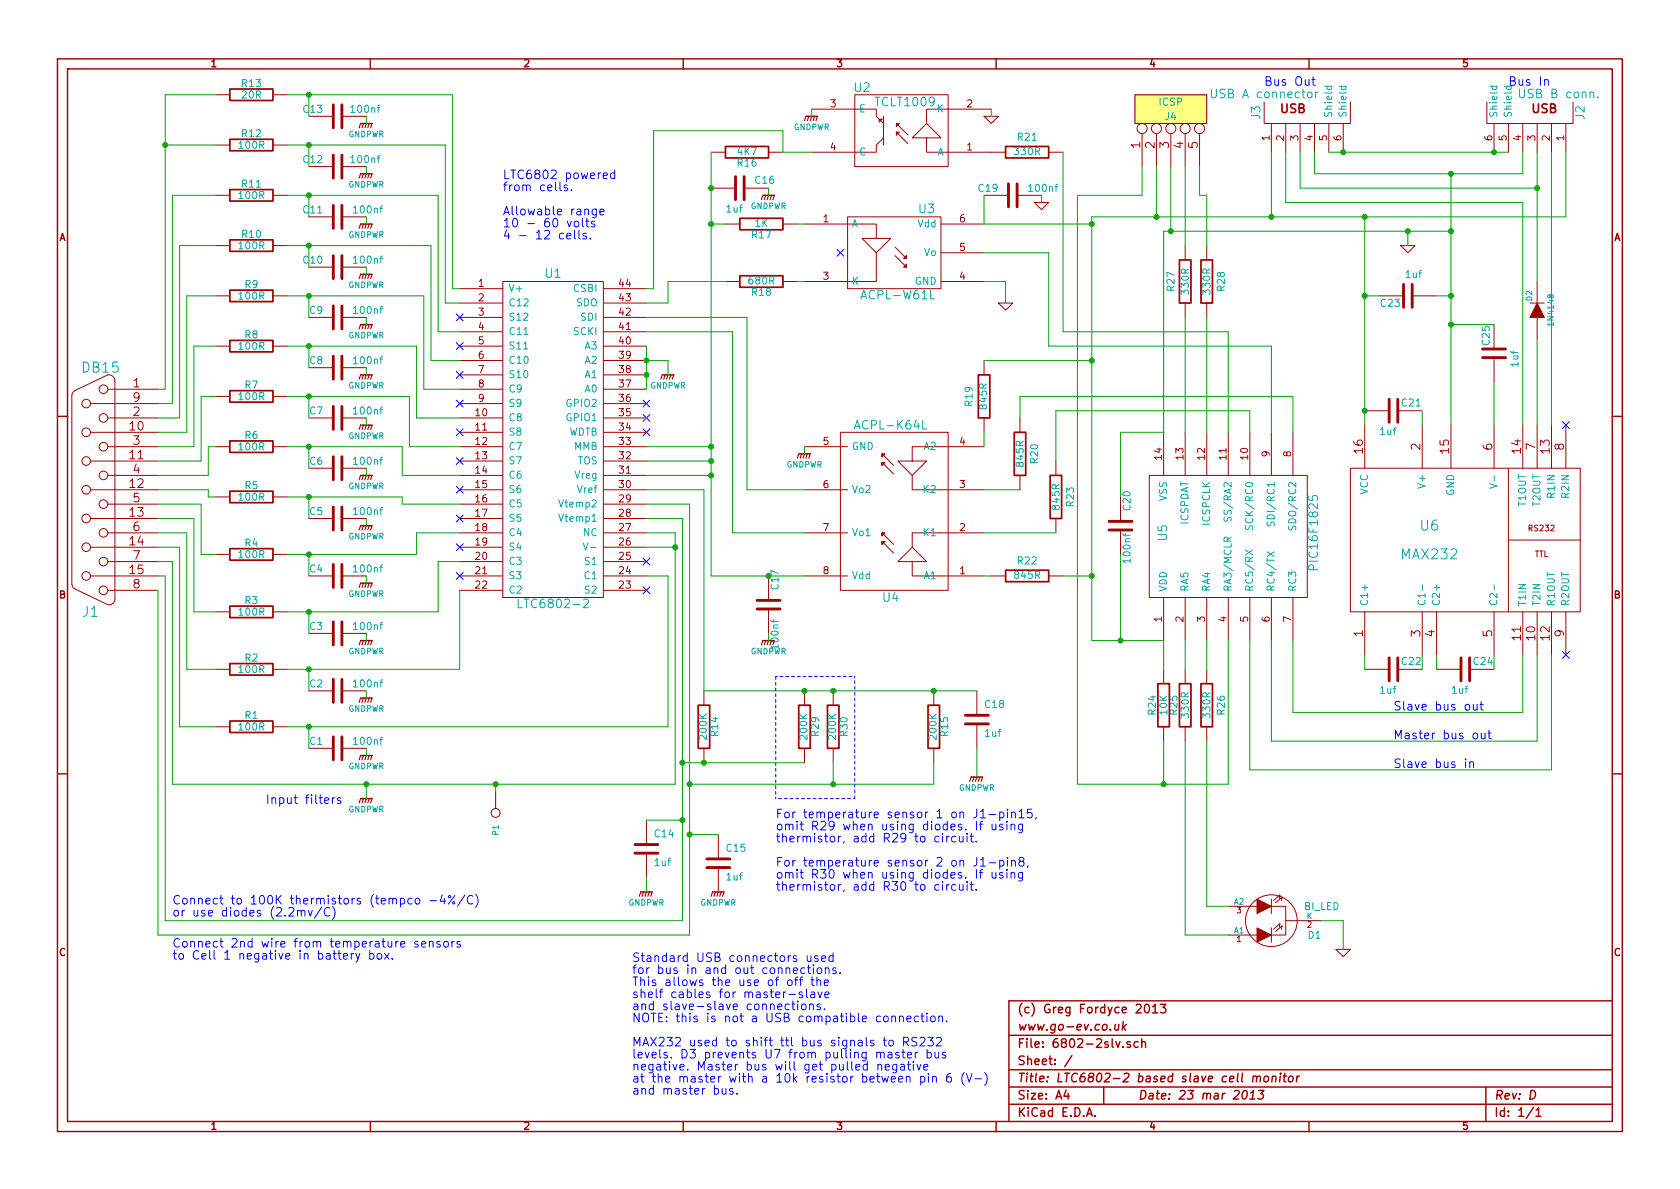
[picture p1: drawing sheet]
EESchema Schematic File Version 2  date 23/03/2013 20:33:18
LIBS:power
LIBS:device
LIBS:transistors
LIBS:conn
LIBS:linear
LIBS:regul
LIBS:74xx
LIBS:cmos4000
LIBS:adc-dac
LIBS:memory
LIBS:xilinx
LIBS:special
LIBS:microcontrollers
LIBS:dsp
LIBS:microchip
LIBS:analog_switches
LIBS:motorola
LIBS:texas
LIBS:intel
LIBS:audio
LIBS:interface
LIBS:digital-audio
LIBS:philips
LIBS:display
LIBS:cypress
LIBS:siliconi
LIBS:opto
LIBS:atmel
LIBS:contrib
LIBS:valves
LIBS:symbols
LIBS:6802-2slv-cache
EELAYER 27 0
EELAYER END
$Descr A4 11693 8268
encoding utf-8
Sheet 1 1
Title "LTC6802-2 based slave cell monitor"
Date "23 mar 2013"
Rev "D"
Comp "www.go-ev.co.uk"
Comment1 "(c) Greg Fordyce 2013"
Comment2 ""
Comment3 ""
Comment4 ""
$EndDescr
NoConn ~ 4500 3000
NoConn ~ 4500 2900
$Comp
L GNDPWR #PWR01
U 1 1
P 4650 2600
F 0 "#PWR01" H 4650 2650 40  0001 C CNN
F 1 "GNDPWR" H 4650 2520 40  0000 C CNN
F 2 "" H 4650 2600 60  0001 C CNN
F 3 "" H 4650 2600 60  0001 C CNN
	1    4650 2600
	1    0    0    -1  
$EndComp
$Comp
L LTC6802-2 U1
U 1 1
P 3850 3050
F 0 "U1" H 3850 4200 60  0000 C CNN
F 1 "LTC6802-2" H 3850 1900 60  0000 C CNN
F 2 "" H 3850 3050 60  0001 C CNN
F 3 "" H 3850 3050 60  0001 C CNN
	1    3850 3050
	1    0    0    -1  
$EndComp
$Comp
L R R12
U 1 1
P 1750 1000
F 0 "R12" V 1830 1000 50  0000 C CNN
F 1 "100R" V 1750 1000 50  0000 C CNN
F 2 "" H 1750 1000 60  0001 C CNN
F 3 "" H 1750 1000 60  0001 C CNN
	1    1750 1000
	0    -1   -1   0   
$EndComp
$Comp
L R R11
U 1 1
P 1750 1350
F 0 "R11" V 1830 1350 50  0000 C CNN
F 1 "100R" V 1750 1350 50  0000 C CNN
F 2 "" H 1750 1350 60  0001 C CNN
F 3 "" H 1750 1350 60  0001 C CNN
	1    1750 1350
	0    -1   -1   0   
$EndComp
$Comp
L R R10
U 1 1
P 1750 1700
F 0 "R10" V 1830 1700 50  0000 C CNN
F 1 "100R" V 1750 1700 50  0000 C CNN
F 2 "" H 1750 1700 60  0001 C CNN
F 3 "" H 1750 1700 60  0001 C CNN
	1    1750 1700
	0    -1   -1   0   
$EndComp
$Comp
L R R9
U 1 1
P 1750 2050
F 0 "R9" V 1830 2050 50  0000 C CNN
F 1 "100R" V 1750 2050 50  0000 C CNN
F 2 "" H 1750 2050 60  0001 C CNN
F 3 "" H 1750 2050 60  0001 C CNN
	1    1750 2050
	0    -1   -1   0   
$EndComp
$Comp
L R R8
U 1 1
P 1750 2400
F 0 "R8" V 1830 2400 50  0000 C CNN
F 1 "100R" V 1750 2400 50  0000 C CNN
F 2 "" H 1750 2400 60  0001 C CNN
F 3 "" H 1750 2400 60  0001 C CNN
	1    1750 2400
	0    -1   -1   0   
$EndComp
$Comp
L R R7
U 1 1
P 1750 2750
F 0 "R7" V 1830 2750 50  0000 C CNN
F 1 "100R" V 1750 2750 50  0000 C CNN
F 2 "" H 1750 2750 60  0001 C CNN
F 3 "" H 1750 2750 60  0001 C CNN
	1    1750 2750
	0    -1   -1   0   
$EndComp
$Comp
L R R6
U 1 1
P 1750 3100
F 0 "R6" V 1830 3100 50  0000 C CNN
F 1 "100R" V 1750 3100 50  0000 C CNN
F 2 "" H 1750 3100 60  0001 C CNN
F 3 "" H 1750 3100 60  0001 C CNN
	1    1750 3100
	0    -1   -1   0   
$EndComp
$Comp
L R R5
U 1 1
P 1750 3450
F 0 "R5" V 1830 3450 50  0000 C CNN
F 1 "100R" V 1750 3450 50  0000 C CNN
F 2 "" H 1750 3450 60  0001 C CNN
F 3 "" H 1750 3450 60  0001 C CNN
	1    1750 3450
	0    -1   -1   0   
$EndComp
$Comp
L R R4
U 1 1
P 1750 3850
F 0 "R4" V 1830 3850 50  0000 C CNN
F 1 "100R" V 1750 3850 50  0000 C CNN
F 2 "" H 1750 3850 60  0001 C CNN
F 3 "" H 1750 3850 60  0001 C CNN
	1    1750 3850
	0    -1   -1   0   
$EndComp
$Comp
L R R3
U 1 1
P 1750 4250
F 0 "R3" V 1830 4250 50  0000 C CNN
F 1 "100R" V 1750 4250 50  0000 C CNN
F 2 "" H 1750 4250 60  0001 C CNN
F 3 "" H 1750 4250 60  0001 C CNN
	1    1750 4250
	0    -1   -1   0   
$EndComp
$Comp
L R R2
U 1 1
P 1750 4650
F 0 "R2" V 1830 4650 50  0000 C CNN
F 1 "100R" V 1750 4650 50  0000 C CNN
F 2 "" H 1750 4650 60  0001 C CNN
F 3 "" H 1750 4650 60  0001 C CNN
	1    1750 4650
	0    -1   -1   0   
$EndComp
$Comp
L R R1
U 1 1
P 1750 5050
F 0 "R1" V 1830 5050 50  0000 C CNN
F 1 "100R" V 1750 5050 50  0000 C CNN
F 2 "" H 1750 5050 60  0001 C CNN
F 3 "" H 1750 5050 60  0001 C CNN
	1    1750 5050
	0    -1   -1   0   
$EndComp
$Comp
L C C11
U 1 1
P 2350 1500
F 0 "C11" V 2400 1600 50  0000 L CNN
F 1 "100nf" V 2400 1400 50  0000 R CNN
F 2 "" H 2350 1500 60  0001 C CNN
F 3 "" H 2350 1500 60  0001 C CNN
	1    2350 1500
	0    -1   -1   0   
$EndComp
$Comp
L C C10
U 1 1
P 2350 1850
F 0 "C10" V 2400 1950 50  0000 L CNN
F 1 "100nf" V 2400 1750 50  0000 R CNN
F 2 "" H 2350 1850 60  0001 C CNN
F 3 "" H 2350 1850 60  0001 C CNN
	1    2350 1850
	0    -1   -1   0   
$EndComp
$Comp
L C C9
U 1 1
P 2350 2200
F 0 "C9" V 2400 2300 50  0000 L CNN
F 1 "100nf" V 2400 2100 50  0000 R CNN
F 2 "" H 2350 2200 60  0001 C CNN
F 3 "" H 2350 2200 60  0001 C CNN
	1    2350 2200
	0    -1   -1   0   
$EndComp
$Comp
L C C8
U 1 1
P 2350 2550
F 0 "C8" V 2400 2650 50  0000 L CNN
F 1 "100nf" V 2400 2450 50  0000 R CNN
F 2 "" H 2350 2550 60  0001 C CNN
F 3 "" H 2350 2550 60  0001 C CNN
	1    2350 2550
	0    -1   -1   0   
$EndComp
$Comp
L C C7
U 1 1
P 2350 2900
F 0 "C7" V 2400 3000 50  0000 L CNN
F 1 "100nf" V 2400 2800 50  0000 R CNN
F 2 "" H 2350 2900 60  0001 C CNN
F 3 "" H 2350 2900 60  0001 C CNN
	1    2350 2900
	0    -1   -1   0   
$EndComp
$Comp
L C C6
U 1 1
P 2350 3250
F 0 "C6" V 2400 3350 50  0000 L CNN
F 1 "100nf" V 2400 3150 50  0000 R CNN
F 2 "" H 2350 3250 60  0001 C CNN
F 3 "" H 2350 3250 60  0001 C CNN
	1    2350 3250
	0    -1   -1   0   
$EndComp
$Comp
L C C5
U 1 1
P 2350 3600
F 0 "C5" V 2400 3700 50  0000 L CNN
F 1 "100nf" V 2400 3500 50  0000 R CNN
F 2 "" H 2350 3600 60  0001 C CNN
F 3 "" H 2350 3600 60  0001 C CNN
	1    2350 3600
	0    -1   -1   0   
$EndComp
$Comp
L C C4
U 1 1
P 2350 4000
F 0 "C4" V 2400 4100 50  0000 L CNN
F 1 "100nf" V 2400 3900 50  0000 R CNN
F 2 "" H 2350 4000 60  0001 C CNN
F 3 "" H 2350 4000 60  0001 C CNN
	1    2350 4000
	0    -1   -1   0   
$EndComp
$Comp
L C C3
U 1 1
P 2350 4400
F 0 "C3" V 2400 4500 50  0000 L CNN
F 1 "100nf" V 2400 4300 50  0000 R CNN
F 2 "" H 2350 4400 60  0001 C CNN
F 3 "" H 2350 4400 60  0001 C CNN
	1    2350 4400
	0    -1   -1   0   
$EndComp
$Comp
L C C12
U 1 1
P 2350 1150
F 0 "C12" V 2400 1250 50  0000 L CNN
F 1 "100nf" V 2400 850 50  0000 L CNN
F 2 "" H 2350 1150 60  0001 C CNN
F 3 "" H 2350 1150 60  0001 C CNN
	1    2350 1150
	0    -1   -1   0   
$EndComp
$Comp
L C C2
U 1 1
P 2350 4800
F 0 "C2" V 2400 4900 50  0000 L CNN
F 1 "100nf" V 2400 4700 50  0000 R CNN
F 2 "" H 2350 4800 60  0001 C CNN
F 3 "" H 2350 4800 60  0001 C CNN
	1    2350 4800
	0    -1   -1   0   
$EndComp
$Comp
L C C1
U 1 1
P 2350 5200
F 0 "C1" V 2400 5300 50  0000 L CNN
F 1 "100nf" V 2400 5100 50  0000 R CNN
F 2 "" H 2350 5200 60  0001 C CNN
F 3 "" H 2350 5200 60  0001 C CNN
	1    2350 5200
	0    -1   -1   0   
$EndComp
$Comp
L GNDPWR #PWR02
U 1 1
P 2550 1550
F 0 "#PWR02" H 2550 1600 40  0001 C CNN
F 1 "GNDPWR" H 2550 1470 40  0000 C CNN
F 2 "" H 2550 1550 60  0001 C CNN
F 3 "" H 2550 1550 60  0001 C CNN
	1    2550 1550
	1    0    0    -1  
$EndComp
$Comp
L GNDPWR #PWR03
U 1 1
P 2550 1900
F 0 "#PWR03" H 2550 1950 40  0001 C CNN
F 1 "GNDPWR" H 2550 1820 40  0000 C CNN
F 2 "" H 2550 1900 60  0001 C CNN
F 3 "" H 2550 1900 60  0001 C CNN
	1    2550 1900
	1    0    0    -1  
$EndComp
$Comp
L GNDPWR #PWR04
U 1 1
P 2550 2250
F 0 "#PWR04" H 2550 2300 40  0001 C CNN
F 1 "GNDPWR" H 2550 2170 40  0000 C CNN
F 2 "" H 2550 2250 60  0001 C CNN
F 3 "" H 2550 2250 60  0001 C CNN
	1    2550 2250
	1    0    0    -1  
$EndComp
$Comp
L GNDPWR #PWR05
U 1 1
P 2550 2600
F 0 "#PWR05" H 2550 2650 40  0001 C CNN
F 1 "GNDPWR" H 2550 2520 40  0000 C CNN
F 2 "" H 2550 2600 60  0001 C CNN
F 3 "" H 2550 2600 60  0001 C CNN
	1    2550 2600
	1    0    0    -1  
$EndComp
$Comp
L GNDPWR #PWR06
U 1 1
P 2550 2950
F 0 "#PWR06" H 2550 3000 40  0001 C CNN
F 1 "GNDPWR" H 2550 2870 40  0000 C CNN
F 2 "" H 2550 2950 60  0001 C CNN
F 3 "" H 2550 2950 60  0001 C CNN
	1    2550 2950
	1    0    0    -1  
$EndComp
$Comp
L GNDPWR #PWR07
U 1 1
P 2550 3300
F 0 "#PWR07" H 2550 3350 40  0001 C CNN
F 1 "GNDPWR" H 2550 3220 40  0000 C CNN
F 2 "" H 2550 3300 60  0001 C CNN
F 3 "" H 2550 3300 60  0001 C CNN
	1    2550 3300
	1    0    0    -1  
$EndComp
$Comp
L GNDPWR #PWR08
U 1 1
P 2550 3650
F 0 "#PWR08" H 2550 3700 40  0001 C CNN
F 1 "GNDPWR" H 2550 3570 40  0000 C CNN
F 2 "" H 2550 3650 60  0001 C CNN
F 3 "" H 2550 3650 60  0001 C CNN
	1    2550 3650
	1    0    0    -1  
$EndComp
$Comp
L GNDPWR #PWR09
U 1 1
P 2550 4050
F 0 "#PWR09" H 2550 4100 40  0001 C CNN
F 1 "GNDPWR" H 2550 3970 40  0000 C CNN
F 2 "" H 2550 4050 60  0001 C CNN
F 3 "" H 2550 4050 60  0001 C CNN
	1    2550 4050
	1    0    0    -1  
$EndComp
$Comp
L GNDPWR #PWR010
U 1 1
P 2550 4450
F 0 "#PWR010" H 2550 4500 40  0001 C CNN
F 1 "GNDPWR" H 2550 4370 40  0000 C CNN
F 2 "" H 2550 4450 60  0001 C CNN
F 3 "" H 2550 4450 60  0001 C CNN
	1    2550 4450
	1    0    0    -1  
$EndComp
$Comp
L GNDPWR #PWR011
U 1 1
P 2550 4850
F 0 "#PWR011" H 2550 4900 40  0001 C CNN
F 1 "GNDPWR" H 2550 4770 40  0000 C CNN
F 2 "" H 2550 4850 60  0001 C CNN
F 3 "" H 2550 4850 60  0001 C CNN
	1    2550 4850
	1    0    0    -1  
$EndComp
$Comp
L GNDPWR #PWR012
U 1 1
P 2550 5250
F 0 "#PWR012" H 2550 5300 40  0001 C CNN
F 1 "GNDPWR" H 2550 5170 40  0000 C CNN
F 2 "" H 2550 5250 60  0001 C CNN
F 3 "" H 2550 5250 60  0001 C CNN
	1    2550 5250
	1    0    0    -1  
$EndComp
$Comp
L GNDPWR #PWR013
U 1 1
P 2550 5550
F 0 "#PWR013" H 2550 5600 40  0001 C CNN
F 1 "GNDPWR" H 2550 5470 40  0000 C CNN
F 2 "" H 2550 5550 60  0001 C CNN
F 3 "" H 2550 5550 60  0001 C CNN
	1    2550 5550
	1    0    0    -1  
$EndComp
$Comp
L OPTO-ISOLATOR U2
U 1 1
P 6250 850
F 0 "U2" H 6500 600 60  0000 C CNN
F 1 "TCLT1009" H 6200 700 60  0000 C CNN
F 2 "" H 6250 850 60  0001 C CNN
F 3 "" H 6250 850 60  0001 C CNN
	1    6250 850 
	-1   0    0    1   
$EndComp
$Comp
L CONN_5 J4
U 1 1
P 8150 750
F 0 "J4" V 8100 750 50  0000 C CNN
F 1 "ICSP" V 8200 750 50  0000 C CNN
F 2 "" H 8150 750 60  0001 C CNN
F 3 "" H 8150 750 60  0001 C CNN
	1    8150 750 
	0    -1   -1   0   
$EndComp
$Comp
L R R25
U 1 1
P 8250 4900
F 0 "R25" V 8330 4900 50  0000 C CNN
F 1 "330R" V 8250 4900 50  0000 C CNN
F 2 "" H 8250 4900 60  0001 C CNN
F 3 "" H 8250 4900 60  0001 C CNN
	1    8250 4900
	-1   0    0    1   
$EndComp
$Comp
L R R14
U 1 1
P 4900 5050
F 0 "R14" V 4980 5050 50  0000 C CNN
F 1 "200K" V 4900 5050 50  0000 C CNN
F 2 "" H 4900 5050 60  0001 C CNN
F 3 "" H 4900 5050 60  0001 C CNN
	1    4900 5050
	1    0    0    -1  
$EndComp
$Comp
L R R15
U 1 1
P 6500 5050
F 0 "R15" V 6580 5050 50  0000 C CNN
F 1 "200K" V 6500 5050 50  0000 C CNN
F 2 "" H 6500 5050 60  0001 C CNN
F 3 "" H 6500 5050 60  0001 C CNN
	1    6500 5050
	1    0    0    -1  
$EndComp
$Comp
L R R21
U 1 1
P 7150 1050
F 0 "R21" V 7050 1050 50  0000 C CNN
F 1 "330R" V 7150 1050 50  0000 C CNN
F 2 "" H 7150 1050 60  0001 C CNN
F 3 "" H 7150 1050 60  0001 C CNN
	1    7150 1050
	0    1    1    0   
$EndComp
$Comp
L R R17
U 1 1
P 5300 1550
F 0 "R17" V 5380 1550 50  0000 C CNN
F 1 "1K" V 5300 1550 50  0000 C CNN
F 2 "" H 5300 1550 60  0001 C CNN
F 3 "" H 5300 1550 60  0001 C CNN
	1    5300 1550
	0    1    1    0   
$EndComp
$Comp
L R R16
U 1 1
P 5200 1050
F 0 "R16" V 5280 1050 50  0000 C CNN
F 1 "4K7" V 5200 1050 50  0000 C CNN
F 2 "" H 5200 1050 60  0001 C CNN
F 3 "" H 5200 1050 60  0001 C CNN
	1    5200 1050
	0    1    1    0   
$EndComp
$Comp
L C C14
U 1 1
P 4500 5900
F 0 "C14" H 4550 6000 50  0000 L CNN
F 1 "1uf" H 4550 5800 50  0000 L CNN
F 2 "" H 4500 5900 60  0001 C CNN
F 3 "" H 4500 5900 60  0001 C CNN
	1    4500 5900
	1    0    0    -1  
$EndComp
$Comp
L C C18
U 1 1
P 6800 5000
F 0 "C18" H 6850 5100 50  0000 L CNN
F 1 "1uf" H 6850 4900 50  0000 L CNN
F 2 "" H 6800 5000 60  0001 C CNN
F 3 "" H 6800 5000 60  0001 C CNN
	1    6800 5000
	1    0    0    -1  
$EndComp
$Comp
L C C15
U 1 1
P 5000 6000
F 0 "C15" H 5050 6100 50  0000 L CNN
F 1 "1uf" H 5050 5900 50  0000 L CNN
F 2 "" H 5000 6000 60  0001 C CNN
F 3 "" H 5000 6000 60  0001 C CNN
	1    5000 6000
	1    0    0    -1  
$EndComp
$Comp
L C C20
U 1 1
P 7800 3650
F 0 "C20" V 7850 3750 50  0000 L CNN
F 1 "100nf" V 7850 3600 50  0000 R CNN
F 2 "" H 7800 3650 60  0001 C CNN
F 3 "" H 7800 3650 60  0001 C CNN
	1    7800 3650
	1    0    0    -1  
$EndComp
$Comp
L GNDPWR #PWR014
U 1 1
P 4500 6200
F 0 "#PWR014" H 4500 6250 40  0001 C CNN
F 1 "GNDPWR" H 4500 6120 40  0000 C CNN
F 2 "" H 4500 6200 60  0001 C CNN
F 3 "" H 4500 6200 60  0001 C CNN
	1    4500 6200
	1    0    0    -1  
$EndComp
$Comp
L GNDPWR #PWR015
U 1 1
P 5000 6200
F 0 "#PWR015" H 5000 6250 40  0001 C CNN
F 1 "GNDPWR" H 5000 6120 40  0000 C CNN
F 2 "" H 5000 6200 60  0001 C CNN
F 3 "" H 5000 6200 60  0001 C CNN
	1    5000 6200
	1    0    0    -1  
$EndComp
$Comp
L GNDPWR #PWR016
U 1 1
P 5600 3150
F 0 "#PWR016" H 5600 3200 40  0001 C CNN
F 1 "GNDPWR" H 5600 3070 40  0000 C CNN
F 2 "" H 5600 3150 60  0001 C CNN
F 3 "" H 5600 3150 60  0001 C CNN
	1    5600 3150
	1    0    0    -1  
$EndComp
$Comp
L GNDPWR #PWR017
U 1 1
P 6800 5400
F 0 "#PWR017" H 6800 5450 40  0001 C CNN
F 1 "GNDPWR" H 6800 5320 40  0000 C CNN
F 2 "" H 6800 5400 60  0001 C CNN
F 3 "" H 6800 5400 60  0001 C CNN
	1    6800 5400
	1    0    0    -1  
$EndComp
$Comp
L C C16
U 1 1
P 5150 1300
F 0 "C16" V 5100 1400 50  0000 L CNN
F 1 "1uf" V 5300 1200 50  0000 L CNN
F 2 "" H 5150 1300 60  0001 C CNN
F 3 "" H 5150 1300 60  0001 C CNN
	1    5150 1300
	0    1    1    0   
$EndComp
$Comp
L GNDPWR #PWR018
U 1 1
P 5350 1350
F 0 "#PWR018" H 5350 1400 40  0001 C CNN
F 1 "GNDPWR" H 5350 1270 40  0000 C CNN
F 2 "" H 5350 1350 60  0001 C CNN
F 3 "" H 5350 1350 60  0001 C CNN
	1    5350 1350
	1    0    0    -1  
$EndComp
$Comp
L GND #PWR019
U 1 1
P 6900 800
F 0 "#PWR019" H 6900 800 30  0001 C CNN
F 1 "GND" H 6900 730 30  0001 C CNN
F 2 "" H 6900 800 60  0001 C CNN
F 3 "" H 6900 800 60  0001 C CNN
	1    6900 800 
	1    0    0    -1  
$EndComp
$Comp
L R R26
U 1 1
P 8400 4900
F 0 "R26" V 8300 4900 50  0000 C CNN
F 1 "330R" V 8400 4900 50  0000 C CNN
F 2 "" H 8400 4900 60  0001 C CNN
F 3 "" H 8400 4900 60  0001 C CNN
	1    8400 4900
	-1   0    0    1   
$EndComp
$Comp
L GND #PWR020
U 1 1
P 9350 6600
F 0 "#PWR020" H 9350 6600 30  0001 C CNN
F 1 "GND" H 9350 6530 30  0001 C CNN
F 2 "" H 9350 6600 60  0001 C CNN
F 3 "" H 9350 6600 60  0001 C CNN
	1    9350 6600
	1    0    0    -1  
$EndComp
Text Notes 1850 5600 0    60   ~ 0
Input filters\n
$Comp
L GND #PWR021
U 1 1
P 7000 2100
F 0 "#PWR021" H 7000 2100 30  0001 C CNN
F 1 "GND" H 7000 2030 30  0001 C CNN
F 2 "" H 7000 2100 60  0001 C CNN
F 3 "" H 7000 2100 60  0001 C CNN
	1    7000 2100
	1    0    0    -1  
$EndComp
$Comp
L R R13
U 1 1
P 1750 650
F 0 "R13" V 1830 650 50  0000 C CNN
F 1 "20R" V 1750 650 50  0000 C CNN
F 2 "" H 1750 650 60  0001 C CNN
F 3 "" H 1750 650 60  0001 C CNN
	1    1750 650 
	0    -1   -1   0   
$EndComp
$Comp
L GNDPWR #PWR022
U 1 1
P 2550 1200
F 0 "#PWR022" H 2550 1250 40  0001 C CNN
F 1 "GNDPWR" H 2550 1120 40  0000 C CNN
F 2 "" H 2550 1200 60  0001 C CNN
F 3 "" H 2550 1200 60  0001 C CNN
	1    2550 1200
	1    0    0    -1  
$EndComp
$Comp
L GNDPWR #PWR023
U 1 1
P 2550 850
F 0 "#PWR023" H 2550 900 40  0001 C CNN
F 1 "GNDPWR" H 2550 770 40  0000 C CNN
F 2 "" H 2550 850 60  0001 C CNN
F 3 "" H 2550 850 60  0001 C CNN
	1    2550 850 
	1    0    0    -1  
$EndComp
$Comp
L C C13
U 1 1
P 2350 800
F 0 "C13" V 2400 900 50  0000 L CNN
F 1 "100nf" V 2400 500 50  0000 L CNN
F 2 "" H 2350 800 60  0001 C CNN
F 3 "" H 2350 800 60  0001 C CNN
	1    2350 800 
	0    -1   -1   0   
$EndComp
Text Notes 1200 6300 0    60   ~ 0
Connect to 100K thermistors (tempco -4%/C)\nor use diodes (2.2mv/C)
Text Notes 4400 6700 0    60   ~ 0
Standard USB connectors used\nfor bus in and out connections.\nThis allows the use of off the \nshelf cables for master-slave \nand slave-slave connections.\nNOTE: this is not a USB compatible connection.\n\nMAX232 used to shift ttl bus signals to RS232\nlevels. D3 prevents U7 from pulling master bus\nnegative. Master bus will get pulled negative\nat the master with a 10k resistor between pin 6 (V-)\nand master bus.
Text Notes 3500 1250 0    60   ~ 0
LTC6802 powered \nfrom cells. \n\nAllowable range \n10 - 60 volts \n4 - 12 cells.
Text Notes 10500 600  0    60   ~ 0
Bus In
Text Notes 8800 600  0    60   ~ 0
Bus Out
Text Notes 1200 6600 0    60   ~ 0
Connect 2nd wire from temperature sensors \nto Cell 1 negative in battery box.
$Comp
L DB15 J1
U 1 1
P 650 3400
F 0 "J1" H 670 4250 70  0000 C CNN
F 1 "DB15" H 600 2550 70  0000 C CNN
F 2 "" H 650 3400 60  0001 C CNN
F 3 "" H 650 3400 60  0001 C CNN
	1    650  3400
	-1   0    0    1   
$EndComp
$Comp
L GNDPWR #PWR024
U 1 1
P 5650 800
F 0 "#PWR024" H 5650 850 40  0001 C CNN
F 1 "GNDPWR" H 5650 720 40  0000 C CNN
F 2 "" H 5650 800 60  0001 C CNN
F 3 "" H 5650 800 60  0001 C CNN
	1    5650 800 
	1    0    0    -1  
$EndComp
$Comp
L USB_2-SHIELD J3
U 1 1
P 9000 850
F 0 "J3" H 8925 1100 60  0000 C CNN
F 1 "USB A connector" V 8800 1050 60  0000 C CNN
F 2 "" H 9000 850 60  0001 C CNN
F 3 "" H 9000 850 60  0001 C CNN
F 4 "VCC" H 9325 1000 50  0001 C CNN "VCC"
F 5 "D+" H 9300 900 50  0001 C CNN "Data+"
F 6 "D-" H 9300 800 50  0001 C CNN "Data-"
F 7 "GND" H 9325 700 50  0001 C CNN "Ground"
	1    9000 850 
	0    -1   1    0   
$EndComp
$Comp
L USB_2-SHIELD J2
U 1 1
P 10750 850
F 0 "J2" H 10675 1100 60  0000 C CNN
F 1 "USB B conn." V 10550 950 60  0000 C CNN
F 2 "" H 10750 850 60  0001 C CNN
F 3 "" H 10750 850 60  0001 C CNN
F 4 "VCC" H 11075 1000 50  0001 C CNN "VCC"
F 5 "D+" H 11050 900 50  0001 C CNN "Data+"
F 6 "D-" H 11050 800 50  0001 C CNN "Data-"
F 7 "GND" H 11075 700 50  0001 C CNN "Ground"
	1    10750 850 
	0    1    1    0   
$EndComp
NoConn ~ 3200 2200
NoConn ~ 3200 2400
NoConn ~ 3200 2600
NoConn ~ 3200 2800
NoConn ~ 3200 3000
NoConn ~ 3200 3200
NoConn ~ 3200 3400
NoConn ~ 3200 3600
NoConn ~ 3200 3800
NoConn ~ 3200 4000
NoConn ~ 4500 4100
NoConn ~ 4500 3900
NoConn ~ 4500 2800
$Comp
L MAX232 U6
U 1 1
P 10200 3750
F 0 "U6" V 10300 4000 70  0000 C CNN
F 1 "MAX232" V 10100 4000 70  0000 C CNN
F 2 "" H 10200 3750 60  0001 C CNN
F 3 "" H 10200 3750 60  0001 C CNN
	1    10200 3750
	0    -1   -1   0   
$EndComp
$Comp
L C C22
U 1 1
P 9700 4650
F 0 "C22" V 9650 4700 50  0000 L CNN
F 1 "1uf" V 9850 4550 50  0000 L CNN
F 2 "" H 9700 4650 60  0001 C CNN
F 3 "" H 9700 4650 60  0001 C CNN
	1    9700 4650
	0    1    1    0   
$EndComp
$Comp
L C C21
U 1 1
P 9700 2850
F 0 "C21" V 9650 2900 50  0000 L CNN
F 1 "1uf" V 9850 2750 50  0000 L CNN
F 2 "" H 9700 2850 60  0001 C CNN
F 3 "" H 9700 2850 60  0001 C CNN
	1    9700 2850
	0    1    1    0   
$EndComp
$Comp
L C C24
U 1 1
P 10200 4650
F 0 "C24" V 10150 4700 50  0000 L CNN
F 1 "1uf" V 10350 4550 50  0000 L CNN
F 2 "" H 10200 4650 60  0001 C CNN
F 3 "" H 10200 4650 60  0001 C CNN
	1    10200 4650
	0    1    1    0   
$EndComp
$Comp
L C C25
U 1 1
P 10400 2450
F 0 "C25" V 10350 2500 50  0000 L CNN
F 1 "1uf" V 10550 2350 50  0000 L CNN
F 2 "" H 10400 2450 60  0001 C CNN
F 3 "" H 10400 2450 60  0001 C CNN
	1    10400 2450
	1    0    0    -1  
$EndComp
$Comp
L C C23
U 1 1
P 9800 2050
F 0 "C23" V 9750 2100 50  0000 L CNN
F 1 "1uf" V 9950 1950 50  0000 L CNN
F 2 "" H 9800 2050 60  0001 C CNN
F 3 "" H 9800 2050 60  0001 C CNN
	1    9800 2050
	0    -1   -1   0   
$EndComp
$Comp
L DIODE D2
U 1 1
P 10700 2150
F 0 "D2" H 10800 2200 40  0000 C CNN
F 1 "1N4148" H 10700 2050 40  0000 C CNN
F 2 "" H 10700 2150 60  0001 C CNN
F 3 "" H 10700 2150 60  0001 C CNN
	1    10700 2150
	0    -1   -1   0   
$EndComp
$Comp
L CONN_1 P1
U 1 1
P 3450 5650
F 0 "P1" H 3530 5650 40  0000 L CNN
F 1 "CONN_1" H 3450 5705 30  0001 C CNN
F 2 "" H 3450 5650 60  0001 C CNN
F 3 "" H 3450 5650 60  0001 C CNN
	1    3450 5650
	0    1    1    0   
$EndComp
Text Notes 9700 5350 0    60   ~ 0
Slave bus in\n
Text Notes 9700 4950 0    60   ~ 0
Slave bus out
Text Notes 9700 5150 0    60   ~ 0
Master bus out
NoConn ~ 10900 2950
NoConn ~ 10900 4550
$Comp
L GND #PWR025
U 1 1
P 9800 1700
F 0 "#PWR025" H 9800 1700 30  0001 C CNN
F 1 "GND" H 9800 1630 30  0001 C CNN
F 2 "" H 9800 1700 60  0001 C CNN
F 3 "" H 9800 1700 60  0001 C CNN
	1    9800 1700
	1    0    0    -1  
$EndComp
$Comp
L PIC16F1825 U5
U 1 1
P 8550 3700
F 0 "U5" H 8550 4150 60  0000 C CNN
F 1 "PIC16F1825" H 8550 3100 60  0000 C CNN
F 2 "" H 8550 3700 60  0001 C CNN
F 3 "" H 8550 3700 60  0001 C CNN
	1    8550 3700
	0    -1   -1   0   
$EndComp
$Comp
L ACPL-K64L U4
U 1 1
P 6200 3550
F 0 "U4" H 6200 4150 60  0000 C CNN
F 1 "ACPL-K64L" H 6200 2950 60  0000 C CNN
F 2 "" H 6200 3550 60  0001 C CNN
F 3 "" H 6200 3550 60  0001 C CNN
	1    6200 3550
	-1   0    0    1   
$EndComp
$Comp
L ACPL-W61L U3
U 1 1
P 6250 1750
F 0 "U3" H 6450 2050 60  0000 C CNN
F 1 "ACPL-W61L" H 6250 1450 60  0000 C CNN
F 2 "" H 6250 1750 60  0001 C CNN
F 3 "" H 6250 1750 60  0001 C CNN
	1    6250 1750
	1    0    0    -1  
$EndComp
$Comp
L R R19
U 1 1
P 6850 2750
F 0 "R19" V 6750 2750 50  0000 C CNN
F 1 "845R" V 6850 2750 50  0000 C CNN
F 2 "" H 6850 2750 60  0001 C CNN
F 3 "" H 6850 2750 60  0001 C CNN
	1    6850 2750
	1    0    0    -1  
$EndComp
$Comp
L R R20
U 1 1
P 7100 3150
F 0 "R20" V 7000 3150 50  0000 C CNN
F 1 "845R" V 7100 3150 50  0000 C CNN
F 2 "" H 7100 3150 60  0001 C CNN
F 3 "" H 7100 3150 60  0001 C CNN
	1    7100 3150
	-1   0    0    1   
$EndComp
$Comp
L R R23
U 1 1
P 7350 3450
F 0 "R23" V 7250 3450 50  0000 C CNN
F 1 "845R" V 7350 3450 50  0000 C CNN
F 2 "" H 7350 3450 60  0001 C CNN
F 3 "" H 7350 3450 60  0001 C CNN
	1    7350 3450
	-1   0    0    1   
$EndComp
$Comp
L R R22
U 1 1
P 7150 4000
F 0 "R22" V 7050 4000 50  0000 C CNN
F 1 "845R" V 7150 4000 50  0000 C CNN
F 2 "" H 7150 4000 60  0001 C CNN
F 3 "" H 7150 4000 60  0001 C CNN
	1    7150 4000
	0    1    1    0   
$EndComp
$Comp
L R R18
U 1 1
P 5300 1950
F 0 "R18" V 5380 1950 50  0000 C CNN
F 1 "680R" V 5300 1950 50  0000 C CNN
F 2 "" H 5300 1950 60  0001 C CNN
F 3 "" H 5300 1950 60  0001 C CNN
	1    5300 1950
	0    1    1    0   
$EndComp
$Comp
L C C17
U 1 1
P 5350 4200
F 0 "C17" V 5400 4300 50  0000 L CNN
F 1 "100nf" V 5400 4100 50  0000 R CNN
F 2 "" H 5350 4200 60  0001 C CNN
F 3 "" H 5350 4200 60  0001 C CNN
	1    5350 4200
	1    0    0    -1  
$EndComp
$Comp
L GNDPWR #PWR026
U 1 1
P 5350 4450
F 0 "#PWR026" H 5350 4500 40  0001 C CNN
F 1 "GNDPWR" H 5350 4370 40  0000 C CNN
F 2 "" H 5350 4450 60  0001 C CNN
F 3 "" H 5350 4450 60  0001 C CNN
	1    5350 4450
	1    0    0    -1  
$EndComp
$Comp
L C C19
U 1 1
P 7050 1350
F 0 "C19" V 7100 1450 50  0000 L CNN
F 1 "100nf" V 7100 1250 50  0000 R CNN
F 2 "" H 7050 1350 60  0001 C CNN
F 3 "" H 7050 1350 60  0001 C CNN
	1    7050 1350
	0    -1   -1   0   
$EndComp
$Comp
L GND #PWR027
U 1 1
P 7250 1400
F 0 "#PWR027" H 7250 1400 30  0001 C CNN
F 1 "GND" H 7250 1330 30  0001 C CNN
F 2 "" H 7250 1400 60  0001 C CNN
F 3 "" H 7250 1400 60  0001 C CNN
	1    7250 1400
	1    0    0    -1  
$EndComp
Wire Wire Line
	4650 2600 4650 2500
Wire Wire Line
	4650 2500 4500 2500
Connection ~ 4500 2500
Connection ~ 4950 3200
Wire Wire Line
	4950 3200 4500 3200
Wire Wire Line
	4950 1050 4950 4000
Wire Wire Line
	4950 3300 4500 3300
Wire Wire Line
	4500 3500 4800 3500
Wire Wire Line
	2000 4250 3050 4250
Wire Wire Line
	2000 4650 3200 4650
Wire Wire Line
	2000 5050 4650 5050
Connection ~ 4700 3800
Wire Wire Line
	4500 3800 4700 3800
Wire Wire Line
	3200 3700 2900 3700
Wire Wire Line
	3200 3300 2800 3300
Wire Wire Line
	3200 2900 2900 2900
Wire Wire Line
	3200 2500 3000 2500
Wire Wire Line
	3000 2500 3000 1700
Wire Wire Line
	3200 2100 3100 2100
Connection ~ 2150 1000
Wire Wire Line
	2550 1500 2550 1550
Connection ~ 2150 1350
Wire Wire Line
	2550 1850 2550 1900
Wire Wire Line
	2150 1850 2150 1700
Connection ~ 2150 1700
Wire Wire Line
	2550 2200 2550 2250
Wire Wire Line
	2150 2200 2150 2050
Connection ~ 2150 2050
Wire Wire Line
	2550 2550 2550 2600
Wire Wire Line
	2150 2550 2150 2400
Connection ~ 2150 2400
Wire Wire Line
	2550 2900 2550 2950
Wire Wire Line
	2150 1150 2150 1000
Wire Wire Line
	2150 1500 2150 1350
Wire Wire Line
	2550 3250 2550 3300
Wire Wire Line
	2550 3600 2550 3650
Wire Wire Line
	2550 4000 2550 4050
Wire Wire Line
	2550 4400 2550 4450
Wire Wire Line
	2550 4800 2550 4850
Wire Wire Line
	2550 5200 2550 5250
Wire Wire Line
	2150 4400 2150 4250
Connection ~ 2150 4250
Wire Wire Line
	1200 3900 1200 5450
Wire Wire Line
	1200 5450 4700 5450
Wire Wire Line
	2150 4800 2150 4650
Connection ~ 2150 4650
Wire Wire Line
	2150 5200 2150 5050
Connection ~ 2150 5050
Wire Wire Line
	2550 5550 2550 5450
Connection ~ 2550 5450
Wire Wire Line
	1250 5050 1500 5050
Wire Wire Line
	1250 3800 1250 5050
Wire Wire Line
	1300 4650 1500 4650
Wire Wire Line
	1300 3700 1300 4650
Wire Wire Line
	1350 4250 1500 4250
Wire Wire Line
	1350 3600 1350 4250
Wire Wire Line
	1400 3850 1500 3850
Wire Wire Line
	1400 3500 1400 3850
Wire Wire Line
	1150 1000 1500 1000
Wire Wire Line
	1500 1350 1200 1350
Wire Wire Line
	1500 1700 1250 1700
Wire Wire Line
	1250 1700 1250 2900
Wire Wire Line
	1500 2050 1300 2050
Wire Wire Line
	1300 2050 1300 3000
Wire Wire Line
	1500 2400 1350 2400
Wire Wire Line
	1350 2400 1350 3100
Wire Wire Line
	1500 2750 1400 2750
Wire Wire Line
	1400 2750 1400 3200
Wire Wire Line
	1500 3100 1450 3100
Wire Wire Line
	1450 3100 1450 3300
Wire Wire Line
	2000 3850 2900 3850
Wire Wire Line
	2900 3850 2900 3700
Wire Wire Line
	2150 4000 2150 3850
Connection ~ 2150 3850
Wire Wire Line
	2000 3450 2800 3450
Wire Wire Line
	2800 3450 2800 3500
Wire Wire Line
	2150 3600 2150 3450
Connection ~ 2150 3450
Wire Wire Line
	2000 3100 2800 3100
Wire Wire Line
	2800 3100 2800 3300
Wire Wire Line
	2000 2750 2850 2750
Wire Wire Line
	2850 2750 2850 3100
Wire Wire Line
	2150 2900 2150 2750
Connection ~ 2150 2750
Wire Wire Line
	2000 2400 2900 2400
Wire Wire Line
	2900 2400 2900 2900
Wire Wire Line
	2150 3250 2150 3100
Connection ~ 2150 3100
Wire Wire Line
	2000 2050 2950 2050
Wire Wire Line
	2950 2050 2950 2700
Wire Wire Line
	3000 1700 2000 1700
Wire Wire Line
	2000 1350 3050 1350
Wire Wire Line
	3050 1350 3050 2300
Wire Wire Line
	2000 1000 3100 1000
Wire Wire Line
	3100 1000 3100 2100
Wire Wire Line
	3150 650  3150 2000
Connection ~ 1150 1000
Wire Wire Line
	4750 3600 4750 6400
Wire Wire Line
	4750 6400 1150 6400
Wire Wire Line
	4800 3500 4800 6500
Wire Wire Line
	4900 4800 4900 3400
Connection ~ 4750 5300
Wire Wire Line
	4800 5450 6500 5450
Connection ~ 4800 5450
Wire Wire Line
	5000 5800 4800 5800
Connection ~ 4800 5800
Wire Wire Line
	4500 6200 4500 6100
Wire Wire Line
	5000 6200 5000 6200
Wire Wire Line
	4750 5700 4500 5700
Connection ~ 4750 5700
Wire Wire Line
	4800 6500 1100 6500
Connection ~ 4950 1550
Wire Wire Line
	5650 1050 5450 1050
Wire Wire Line
	5450 1050 5450 900 
Wire Wire Line
	5450 900  4550 900 
Wire Wire Line
	4550 900  4550 2000
Wire Wire Line
	4550 2000 4500 2000
Wire Wire Line
	6800 5200 6800 5400
Connection ~ 4950 1300
Wire Wire Line
	7500 1350 7500 5450
Wire Wire Line
	6900 750  6900 800 
Wire Wire Line
	4900 4800 6800 4800
Wire Wire Line
	2000 650  3150 650 
Wire Wire Line
	2150 800  2150 650 
Connection ~ 2150 650 
Wire Wire Line
	2550 800  2550 850 
Wire Wire Line
	2550 1150 2550 1200
Wire Wire Line
	1150 650  1500 650 
Wire Wire Line
	8100 1600 10100 1600
Wire Wire Line
	1150 2700 1100 2700
Wire Wire Line
	4750 5300 5600 5300
Wire Wire Line
	5650 800  5650 750 
Wire Wire Line
	7500 5450 8550 5450
Wire Wire Line
	5350 1300 5350 1350
Wire Wire Line
	9250 1050 10500 1050
Wire Wire Line
	3150 2000 3200 2000
Wire Wire Line
	3050 2300 3200 2300
Wire Wire Line
	2950 2700 3200 2700
Wire Wire Line
	2850 3100 3200 3100
Wire Wire Line
	2800 3500 3200 3500
Wire Wire Line
	4700 5450 4700 3700
Wire Wire Line
	4700 3700 4500 3700
Wire Wire Line
	4500 4000 4650 4000
Wire Wire Line
	4650 4000 4650 5050
Wire Wire Line
	3200 4650 3200 4100
Wire Wire Line
	3200 3900 3050 3900
Wire Wire Line
	3050 3900 3050 4250
Wire Wire Line
	4750 3600 4500 3600
Wire Wire Line
	4900 3400 4500 3400
Wire Wire Line
	4500 2400 4500 2700
Connection ~ 4500 2600
Wire Wire Line
	10700 5150 10700 4550
Wire Wire Line
	10800 5350 10800 4550
Wire Wire Line
	10600 4950 10600 4550
Wire Wire Line
	10100 1200 10100 2950
Wire Wire Line
	9500 4550 9500 4650
Wire Wire Line
	9900 4550 9900 4650
Wire Wire Line
	10000 4550 10000 4650
Wire Wire Line
	10400 4550 10400 4650
Wire Wire Line
	10400 2950 10400 2650
Wire Wire Line
	10400 2250 10100 2250
Connection ~ 10100 2250
Connection ~ 10100 2050
Wire Wire Line
	9050 1300 10700 1300
Wire Wire Line
	8950 1400 10600 1400
Wire Wire Line
	10600 1400 10600 2950
Wire Wire Line
	10700 2350 10700 2950
Wire Wire Line
	10700 1050 10700 1950
Wire Wire Line
	10800 1050 10800 2950
Wire Wire Line
	9900 2850 9900 2950
Connection ~ 9500 2850
Wire Wire Line
	10100 2050 10000 2050
Wire Wire Line
	9600 2050 9500 2050
Connection ~ 9500 2050
Wire Wire Line
	9800 1700 9800 1600
Connection ~ 9800 1600
Wire Wire Line
	9500 1500 9500 2950
Connection ~ 9500 1500
Wire Wire Line
	8400 4450 8400 4650
Wire Wire Line
	8250 4450 8250 4650
Wire Wire Line
	7950 1150 7950 1350
Wire Wire Line
	7950 1350 7500 1350
Wire Wire Line
	8050 1150 8050 1500
Connection ~ 8050 1500
Wire Wire Line
	7800 3450 7800 3000
Wire Wire Line
	7800 3000 8100 3000
Wire Wire Line
	7800 3850 7800 4450
Wire Wire Line
	7600 4450 8100 4450
Wire Wire Line
	7600 1500 7600 4450
Connection ~ 7800 4450
Wire Wire Line
	9000 4450 9000 4950
Wire Wire Line
	9000 4950 10600 4950
Wire Wire Line
	8850 4450 8850 5150
Wire Wire Line
	8850 5150 10700 5150
Wire Wire Line
	8700 4450 8700 5350
Wire Wire Line
	8700 5350 10800 5350
Wire Wire Line
	8550 5450 8550 4450
Wire Wire Line
	8100 3000 8100 1600
Wire Wire Line
	8150 1150 8150 1600
Connection ~ 8150 1600
Wire Wire Line
	7350 2850 8700 2850
Wire Wire Line
	8700 2850 8700 3000
Wire Wire Line
	8550 2300 8550 3000
Wire Wire Line
	8550 2300 7400 2300
Wire Wire Line
	8850 2400 8850 3000
Wire Wire Line
	7400 2300 7400 1050
Wire Wire Line
	6850 1750 7300 1750
Wire Wire Line
	7300 1750 7300 2400
Wire Wire Line
	7300 2400 8850 2400
Wire Wire Line
	6850 1950 7000 1950
Wire Wire Line
	7000 1950 7000 2100
Wire Wire Line
	6850 4000 6900 4000
Wire Wire Line
	7400 4000 7600 4000
Connection ~ 7600 4000
Wire Wire Line
	6850 3000 6850 3100
Wire Wire Line
	6850 2500 7600 2500
Wire Wire Line
	6850 3400 7100 3400
Wire Wire Line
	7100 2900 7100 2750
Wire Wire Line
	7100 2750 9000 2750
Wire Wire Line
	6850 3700 7350 3700
Wire Wire Line
	7350 3200 7350 2850
Wire Wire Line
	6850 1550 7600 1550
Connection ~ 7600 1550
Connection ~ 7600 2500
Wire Wire Line
	4500 3100 4950 3100
Connection ~ 4950 3100
Wire Wire Line
	5600 3100 5600 3150
Wire Wire Line
	4950 4000 5600 4000
Connection ~ 4950 3300
Wire Wire Line
	5550 1550 5600 1550
Wire Wire Line
	4950 1550 5050 1550
Wire Wire Line
	5050 1950 4650 1950
Wire Wire Line
	4650 1950 4650 2100
Wire Wire Line
	5550 1950 5600 1950
Wire Wire Line
	4500 2300 5100 2300
Wire Wire Line
	5100 2300 5100 3700
Wire Wire Line
	5100 3700 5600 3700
Wire Wire Line
	4500 2200 5200 2200
Wire Wire Line
	5200 2200 5200 3400
Wire Wire Line
	5200 3400 5600 3400
Wire Wire Line
	8400 5150 8400 6300
Wire Wire Line
	8250 5150 8250 6500
Wire Wire Line
	5350 4400 5350 4450
Wire Wire Line
	6850 1350 6850 1550
Wire Wire Line
	7250 1400 7250 1350
$Comp
L R R24
U 1 1
P 8100 4900
F 0 "R24" V 8180 4900 50  0000 C CNN
F 1 "10K" V 8100 4900 50  0000 C CNN
F 2 "" H 8100 4900 60  0001 C CNN
F 3 "" H 8100 4900 60  0001 C CNN
	1    8100 4900
	-1   0    0    1   
$EndComp
Wire Wire Line
	8100 4450 8100 4650
Wire Wire Line
	8100 5150 8100 5450
Connection ~ 8100 5450
NoConn ~ 5850 1750
Connection ~ 5350 4000
Wire Wire Line
	8850 1500 8850 1050
Connection ~ 8850 1500
Wire Wire Line
	7600 1500 10900 1500
Wire Wire Line
	10900 1500 10900 1050
Wire Wire Line
	8950 1050 8950 1400
Wire Wire Line
	9050 1050 9050 1300
Wire Wire Line
	10600 1200 10600 1050
Wire Wire Line
	9150 1200 10600 1200
Wire Wire Line
	9150 1200 9150 1050
Connection ~ 10100 1200
Connection ~ 10100 1600
Connection ~ 10700 1300
Connection ~ 10400 1050
Connection ~ 9350 1050
$Comp
L BI_LED D1
U 1 1
P 8850 6400
F 0 "D1" H 9150 6500 50  0000 C CNN
F 1 "BI_LED" H 9200 6300 50  0000 C CNN
F 2 "" H 8850 6400 60  0001 C CNN
F 3 "" H 8850 6400 60  0001 C CNN
	1    8850 6400
	1    0    0    1   
$EndComp
Wire Wire Line
	9200 6400 9350 6400
Wire Wire Line
	9350 6400 9350 6600
Wire Wire Line
	8400 6300 8550 6300
Wire Wire Line
	8250 6500 8550 6500
Wire Wire Line
	1150 650  1150 2700
Wire Wire Line
	1200 2800 1100 2800
Wire Wire Line
	1200 1350 1200 2800
Wire Wire Line
	1250 2900 1100 2900
Wire Wire Line
	1300 3000 1100 3000
Wire Wire Line
	1350 3100 1100 3100
Wire Wire Line
	1400 3200 1100 3200
Wire Wire Line
	1450 3300 1100 3300
Wire Wire Line
	1500 3450 1450 3450
Wire Wire Line
	1450 3450 1450 3400
Wire Wire Line
	1450 3400 1100 3400
Wire Wire Line
	1400 3500 1100 3500
Wire Wire Line
	1100 3600 1350 3600
Wire Wire Line
	1100 3700 1300 3700
Wire Wire Line
	1100 3800 1250 3800
Wire Wire Line
	1200 3900 1100 3900
Wire Wire Line
	3450 5500 3450 5450
Connection ~ 3450 5450
Wire Wire Line
	1100 4000 1150 4000
Wire Wire Line
	1150 4000 1150 6400
Wire Wire Line
	1100 6500 1100 4100
Wire Wire Line
	4650 2100 4500 2100
Wire Wire Line
	9000 2750 9000 3000
$Comp
L R R30
U 1 1
P 5800 5050
F 0 "R30" V 5880 5050 50  0000 C CNN
F 1 "200K" V 5800 5050 50  0000 C CNN
F 2 "" H 5800 5050 60  0001 C CNN
F 3 "" H 5800 5050 60  0001 C CNN
	1    5800 5050
	1    0    0    -1  
$EndComp
$Comp
L R R29
U 1 1
P 5600 5050
F 0 "R29" V 5680 5050 50  0000 C CNN
F 1 "200K" V 5600 5050 50  0000 C CNN
F 2 "" H 5600 5050 60  0001 C CNN
F 3 "" H 5600 5050 60  0001 C CNN
	1    5600 5050
	1    0    0    -1  
$EndComp
Wire Wire Line
	5800 5450 5800 5300
Wire Wire Line
	6500 5450 6500 5300
Connection ~ 5800 5450
Connection ~ 4900 5300
Connection ~ 6500 4800
Connection ~ 5800 4800
Connection ~ 5600 4800
Wire Notes Line
	5400 4700 5950 4700
Wire Notes Line
	5950 4700 5950 5550
Wire Notes Line
	5950 5550 5400 5550
Wire Notes Line
	5400 5550 5400 4700
Text Notes 5400 5700 0    60   ~ 0
For temperature sensor 1 on J1-pin15, \nomit R29 when using diodes. If using \nthermistor, add R29 to circuit.\n\nFor temperature sensor 2 on J1-pin8, \nomit R30 when using diodes. If using \nthermistor, add R30 to circuit.
$Comp
L R R27
U 1 1
P 8250 1950
F 0 "R27" V 8350 1950 50  0000 C CNN
F 1 "330R" V 8250 1950 50  0000 C CNN
F 2 "" H 8250 1950 60  0001 C CNN
F 3 "" H 8250 1950 60  0001 C CNN
	1    8250 1950
	-1   0    0    1   
$EndComp
$Comp
L R R28
U 1 1
P 8400 1950
F 0 "R28" V 8300 1950 50  0000 C CNN
F 1 "330R" V 8400 1950 50  0000 C CNN
F 2 "" H 8400 1950 60  0001 C CNN
F 3 "" H 8400 1950 60  0001 C CNN
	1    8400 1950
	-1   0    0    1   
$EndComp
Wire Wire Line
	8250 1700 8250 1150
Wire Wire Line
	8250 2200 8250 3000
Wire Wire Line
	8400 2200 8400 3000
Wire Wire Line
	8400 1700 8400 1350
Wire Wire Line
	8400 1350 8350 1350
Wire Wire Line
	8350 1350 8350 1150
$EndSCHEMATC
